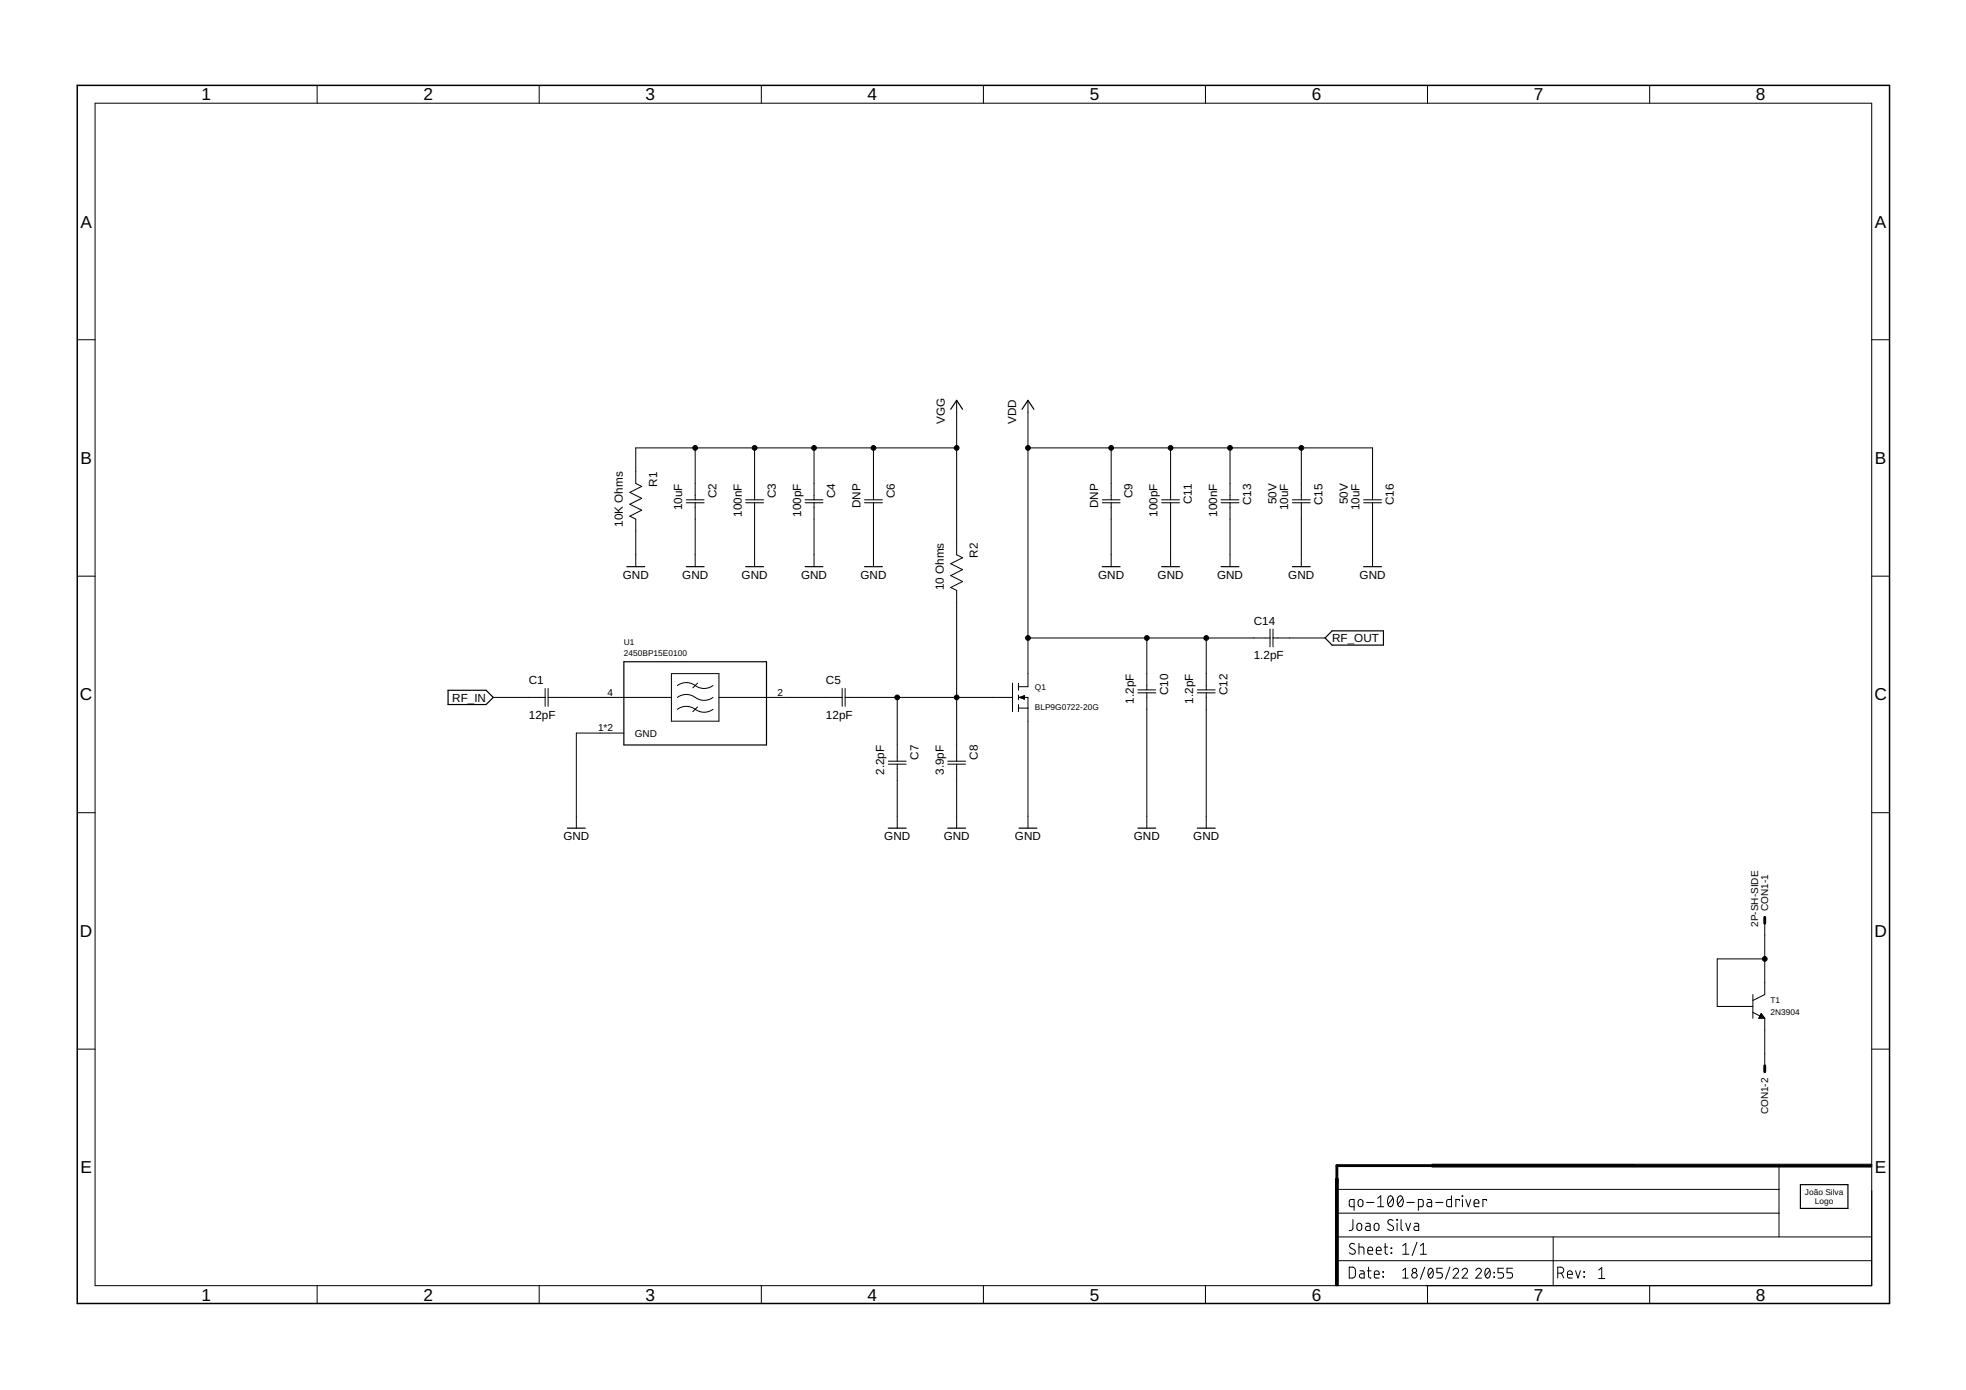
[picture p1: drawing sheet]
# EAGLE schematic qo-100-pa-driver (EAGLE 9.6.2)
CREVISION: 1; DESIGNER: Joao Silva

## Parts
C1  12pF  CAPACITOR-0603  [CAP0603]
C2  10uF  CAPACITOR-0603  [CAP0603]
C3  100nF  CAPACITOR-0603  [CAP0603]
C4  100pF  CAPACITOR-0603  [CAP0603]
C5  12pF  CAPACITOR-0603  [CAP0603]
C6  DNP  CAPACITOR-0603  [CAP0603]
C7  2.2pF  CAPACITOR-0603  [CAP0603]
C8  3.9pF  CAPACITOR-0603  [CAP0603]
C9  DNP  CAPACITOR-0603  [CAP0603]
C10  1.2pF  CAPACITOR-0603  [CAP0603]
C11  100pF  CAPACITOR-0603  [CAP0603]
C12  1.2pF  CAPACITOR-0603  [CAP0603]
C13  100nF  CAPACITOR-0603  [CAP0603]
C14  1.2pF  CAPACITOR-0603  [CAP0603]
C15  10uF  CAPACITOR-1206  [CAP1206]
C16  10uF  CAPACITOR-1206  [CAP1206]
CON1  2P-SH-SIDE  [SH-02-SIDE]
LOGO1  JS-5MM  [JS_5MM]
Q1  BLP9G0722-20G  [SOT1483-1]
R1  10K Ohms  RESISTOR-0603  [RES0603]
R2  10 Ohms  RESISTOR-0603  [RES0603]
T1  2N3904  [SOT23]
U1  2450BP15E0100  [2450BP15E0100]

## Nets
GND: C2.2(C2) C3.2(C2) C4.2(C2) C6.2(C2) C7.2(C2) C8.2(C2) C9.2(C2) C10.2(C2) C11.2(C2) C12.2(C2) C13.2(C2) C15.2(C2) C16.2(C2) Q1.3@0(S) Q1.3@1(S) Q1.3@2(S) R1.1 U1.1(GND) U1.3(GND)
N$1: CON1.2 T1.2(E)
N$2: C5.2(C2) C7.1(C1) C8.1(C1) Q1.2(G) R2.1
N$3: CON1.1 T1.1(B) T1.3(C)
N$5: C5.1(C1) U1.2(RFOUT)
N$6: C1.2(C2) U1.4(RFIN)
RF_IN: C1.1(C1)
RF_OUT: C14.2(C2)
VDD: C9.1(C1) C10.1(C1) C11.1(C1) C12.1(C1) C13.1(C1) C14.1(C1) C15.1(C1) C16.1(C1) Q1.1(D)
VGG: C2.1(C1) C3.1(C1) C4.1(C1) C6.1(C1) R1.2 R2.2
